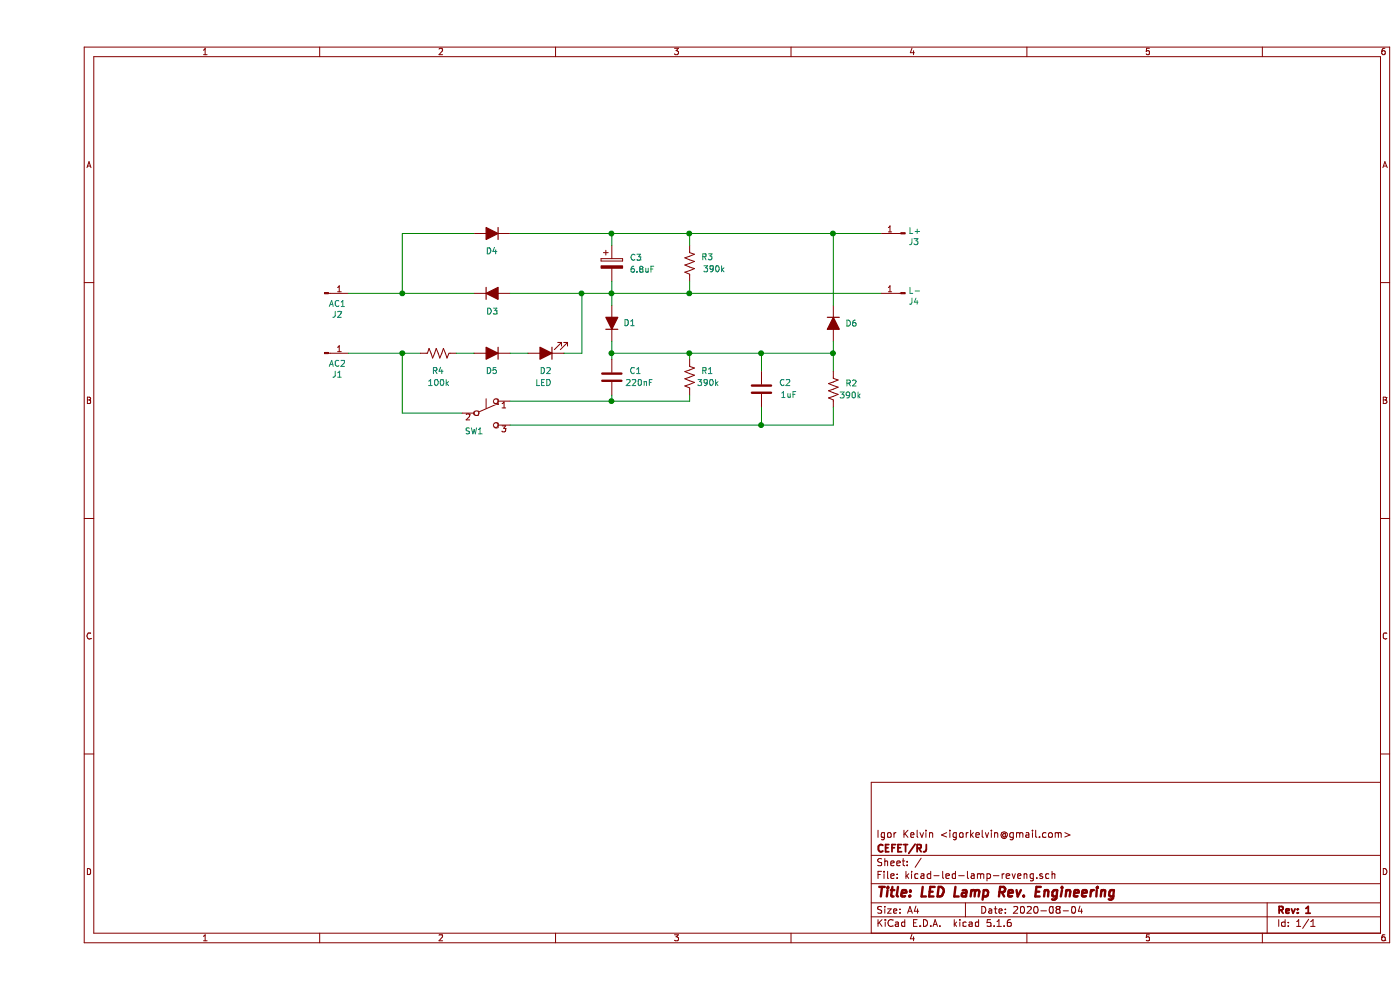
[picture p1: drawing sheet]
EESchema Schematic File Version 4
EELAYER 30 0
EELAYER END
$Descr A4 11693 8268
encoding utf-8
Sheet 1 1
Title "LED Lamp Rev. Engineering"
Date "2020-08-04"
Rev "1"
Comp "CEFET/RJ"
Comment1 "Igor Kelvin <igorkelvin@gmail.com>"
Comment2 ""
Comment3 ""
Comment4 ""
$EndDescr
$Comp
L Device:D_ALT D3
U 1 1
P 3800 2450
F 0 "D3" H 3750 2300 50  0000 L CNN
F 1 "1N4007" V 3845 2530 50  0001 L CNN
F 2 "igorkelvin:DIODE_Axial_DIN0207_L6.3mm_D2.5mm_P7.62mm_Horizontal" H 3800 2450 50  0001 C CNN
F 3 "~" H 3800 2450 50  0001 C CNN
	1    3800 2450
	1    0    0    -1  
$EndComp
$Comp
L Device:R_US R1
U 1 1
P 5450 3150
F 0 "R1" H 5250 3100 50  0000 L CNN
F 1 "390k" H 5200 3200 50  0000 L CNN
F 2 "Resistor_THT:R_Axial_DIN0207_L6.3mm_D2.5mm_P7.62mm_Horizontal" V 5490 3140 50  0001 C CNN
F 3 "~" H 5450 3150 50  0001 C CNN
	1    5450 3150
	-1   0    0    1   
$EndComp
$Comp
L Connector:Conn_01x01_Male J3
U 1 1
P 7250 1950
F 0 "J3" H 7222 1882 50  0000 R CNN
F 1 "L+" H 7222 1973 50  0000 R CNN
F 2 "Connector_PinHeader_2.54mm:PinHeader_1x01_P2.54mm_Vertical" H 7250 1950 50  0001 C CNN
F 3 "~" H 7250 1950 50  0001 C CNN
	1    7250 1950
	-1   0    0    -1  
$EndComp
$Comp
L Connector:Conn_01x01_Male J4
U 1 1
P 7250 2450
F 0 "J4" H 7222 2382 50  0000 R CNN
F 1 "L-" H 7222 2473 50  0000 R CNN
F 2 "Connector_PinHeader_2.54mm:PinHeader_1x01_P2.54mm_Vertical" H 7250 2450 50  0001 C CNN
F 3 "~" H 7250 2450 50  0001 C CNN
	1    7250 2450
	-1   0    0    -1  
$EndComp
$Comp
L Device:D_ALT D1
U 1 1
P 4800 2700
F 0 "D1" V 4800 2500 50  0000 L CNN
F 1 "1N4007" H 4700 2450 50  0001 L CNN
F 2 "igorkelvin:DIODE_Axial_DIN0207_L6.3mm_D2.5mm_P7.62mm_Horizontal" H 4800 2700 50  0001 C CNN
F 3 "~" H 4800 2700 50  0001 C CNN
	1    4800 2700
	0    -1   -1   0   
$EndComp
$Comp
L Device:R_US R4
U 1 1
P 3350 2950
F 0 "R4" V 3200 2900 50  0000 L CNN
F 1 "100k" V 3100 2850 50  0000 L CNN
F 2 "Resistor_THT:R_Axial_DIN0207_L6.3mm_D2.5mm_P7.62mm_Horizontal" V 3390 2940 50  0001 C CNN
F 3 "~" H 3350 2950 50  0001 C CNN
	1    3350 2950
	0    -1   -1   0   
$EndComp
Wire Wire Line
	3050 2950 3050 3450
Wire Wire Line
	3050 3450 3550 3450
$Comp
L Device:C C1
U 1 1
P 4800 3150
F 0 "C1" H 4550 3100 50  0000 L CNN
F 1 "220nF" H 4450 3200 50  0000 L CNN
F 2 "igorkelvin:C_Polyester_11.20mm_4.9mm" H 4838 3000 50  0001 C CNN
F 3 "~" H 4800 3150 50  0001 C CNN
	1    4800 3150
	-1   0    0    1   
$EndComp
Connection ~ 4800 2450
Wire Wire Line
	4800 2950 4800 2850
Wire Wire Line
	4800 2450 4800 2550
$Comp
L Device:D_ALT D6
U 1 1
P 6650 2700
F 0 "D6" V 6650 2800 50  0000 L CNN
F 1 "1N4007" V 6695 2780 50  0001 L CNN
F 2 "igorkelvin:DIODE_Axial_DIN0207_L6.3mm_D2.5mm_P7.62mm_Horizontal" H 6650 2700 50  0001 C CNN
F 3 "~" H 6650 2700 50  0001 C CNN
	1    6650 2700
	0    1    1    0   
$EndComp
$Comp
L Device:CP C3
U 1 1
P 4800 2200
F 0 "C3" H 4950 2250 50  0000 L CNN
F 1 "6.8uF" H 4950 2150 50  0000 L CNN
F 2 "Capacitor_THT:CP_Radial_D8.0mm_P5.00mm" H 4838 2050 50  0001 C CNN
F 3 "~" H 4800 2200 50  0001 C CNN
	1    4800 2200
	1    0    0    -1  
$EndComp
$Comp
L Device:R_US R3
U 1 1
P 5450 2200
F 0 "R3" H 5250 2150 50  0000 L CNN
F 1 "390k" H 5150 2250 50  0000 L CNN
F 2 "Resistor_THT:R_Axial_DIN0207_L6.3mm_D2.5mm_P7.62mm_Horizontal" V 5490 2190 50  0001 C CNN
F 3 "~" H 5450 2200 50  0001 C CNN
	1    5450 2200
	-1   0    0    1   
$EndComp
$Comp
L Switch:SW_Push_SPDT SW1
U 1 1
P 3750 3450
F 0 "SW1" H 3650 3300 50  0000 C CNN
F 1 "SW_Push_SPDT" H 3750 3644 50  0001 C CNN
F 2 "igorkelvin:Switch_4-Way" H 3750 3450 50  0001 C CNN
F 3 "~" H 3750 3450 50  0001 C CNN
	1    3750 3450
	1    0    0    -1  
$EndComp
Wire Wire Line
	5450 3350 5450 3300
Wire Wire Line
	4800 3300 4800 3350
Wire Wire Line
	4800 3350 5450 3350
Wire Wire Line
	3050 2450 3650 2450
Connection ~ 3050 2450
Wire Wire Line
	3050 2450 3050 1950
Wire Wire Line
	3050 2950 3200 2950
Connection ~ 3050 2950
Wire Wire Line
	6650 2950 6650 2850
Wire Wire Line
	6650 2550 6650 1950
Connection ~ 6650 1950
Wire Wire Line
	6650 1950 7050 1950
Wire Wire Line
	4800 2450 5450 2450
Wire Wire Line
	4800 2050 4800 1950
Connection ~ 4800 1950
Wire Wire Line
	4800 2350 4800 2450
Wire Wire Line
	5450 2350 5450 2450
Connection ~ 5450 2450
Wire Wire Line
	5450 2450 7050 2450
Wire Wire Line
	5450 1950 6650 1950
Connection ~ 5450 1950
Wire Wire Line
	5450 2050 5450 1950
Wire Wire Line
	4800 1950 5450 1950
Wire Wire Line
	4800 2950 5450 2950
Wire Wire Line
	5450 2950 6050 2950
Connection ~ 5450 2950
Connection ~ 4800 2950
$Comp
L Device:R_US R2
U 1 1
P 6650 3250
F 0 "R2" H 6750 3300 50  0000 L CNN
F 1 "390k" H 6700 3200 50  0000 L CNN
F 2 "Resistor_THT:R_Axial_DIN0207_L6.3mm_D2.5mm_P7.62mm_Horizontal" V 6690 3240 50  0001 C CNN
F 3 "~" H 6650 3250 50  0001 C CNN
	1    6650 3250
	1    0    0    -1  
$EndComp
Wire Wire Line
	4800 2950 4800 3000
Wire Wire Line
	5450 2950 5450 3000
Wire Wire Line
	3950 3350 4800 3350
Connection ~ 4800 3350
Wire Wire Line
	3950 3550 6050 3550
Wire Wire Line
	6650 3400 6650 3550
Connection ~ 6050 3550
Wire Wire Line
	6050 3550 6650 3550
Connection ~ 6050 2950
Wire Wire Line
	6050 2950 6650 2950
Wire Wire Line
	6650 3100 6650 2950
Connection ~ 6650 2950
Wire Wire Line
	6050 3100 6050 2950
Wire Wire Line
	6050 3400 6050 3550
$Comp
L Device:C C2
U 1 1
P 6050 3250
F 0 "C2" H 5800 3200 50  0000 L CNN
F 1 "1uF" H 5750 3300 50  0000 L CNN
F 2 "igorkelvin:C_Polyester_21.80mm_7.10mm" H 6088 3100 50  0001 C CNN
F 3 "~" H 6050 3250 50  0001 C CNN
	1    6050 3250
	-1   0    0    1   
$EndComp
Wire Wire Line
	2600 2450 3050 2450
$Comp
L Connector:Conn_01x01_Male J2
U 1 1
P 2400 2450
F 0 "J2" H 2508 2631 50  0000 C CNN
F 1 "AC1" H 2508 2540 50  0000 C CNN
F 2 "Connector_PinHeader_2.54mm:PinHeader_1x01_P2.54mm_Vertical" H 2400 2450 50  0001 C CNN
F 3 "~" H 2400 2450 50  0001 C CNN
	1    2400 2450
	1    0    0    1   
$EndComp
Wire Wire Line
	2600 2950 3050 2950
$Comp
L Connector:Conn_01x01_Male J1
U 1 1
P 2400 2950
F 0 "J1" H 2508 3131 50  0000 C CNN
F 1 "AC2" H 2508 3040 50  0000 C CNN
F 2 "Connector_PinHeader_2.54mm:PinHeader_1x01_P2.54mm_Vertical" H 2400 2950 50  0001 C CNN
F 3 "~" H 2400 2950 50  0001 C CNN
	1    2400 2950
	1    0    0    1   
$EndComp
Wire Wire Line
	3050 1950 3650 1950
Wire Wire Line
	3950 1950 4800 1950
$Comp
L Device:D_ALT D4
U 1 1
P 3800 1950
F 0 "D4" H 3750 2100 50  0000 L CNN
F 1 "1N4007" V 3845 2030 50  0001 L CNN
F 2 "igorkelvin:DIODE_Axial_DIN0207_L6.3mm_D2.5mm_P7.62mm_Horizontal" H 3800 1950 50  0001 C CNN
F 3 "~" H 3800 1950 50  0001 C CNN
	1    3800 1950
	-1   0    0    1   
$EndComp
Wire Wire Line
	3650 2950 3500 2950
$Comp
L Device:D_ALT D5
U 1 1
P 3800 2950
F 0 "D5" H 3750 3100 50  0000 L CNN
F 1 "1N4007" H 3700 3050 50  0001 L CNN
F 2 "igorkelvin:DIODE_Axial_DIN0207_L6.3mm_D2.5mm_P7.62mm_Horizontal" H 3800 2950 50  0001 C CNN
F 3 "~" H 3800 2950 50  0001 C CNN
	1    3800 2950
	-1   0    0    1   
$EndComp
Wire Wire Line
	3950 2950 4100 2950
$Comp
L Device:LED_ALT D2
U 1 1
P 4250 2950
F 0 "D2" H 4200 3100 50  0000 L CNN
F 1 "LED" H 4200 3200 50  0000 L CNN
F 2 "LED_THT:LED_D3.0mm" H 4250 2950 50  0001 C CNN
F 3 "~" H 4250 2950 50  0001 C CNN
	1    4250 2950
	-1   0    0    1   
$EndComp
Wire Wire Line
	3950 2450 4550 2450
Wire Wire Line
	4550 2450 4800 2450
Connection ~ 4550 2450
Wire Wire Line
	4400 2950 4550 2950
Wire Wire Line
	4550 2950 4550 2450
$EndSCHEMATC
